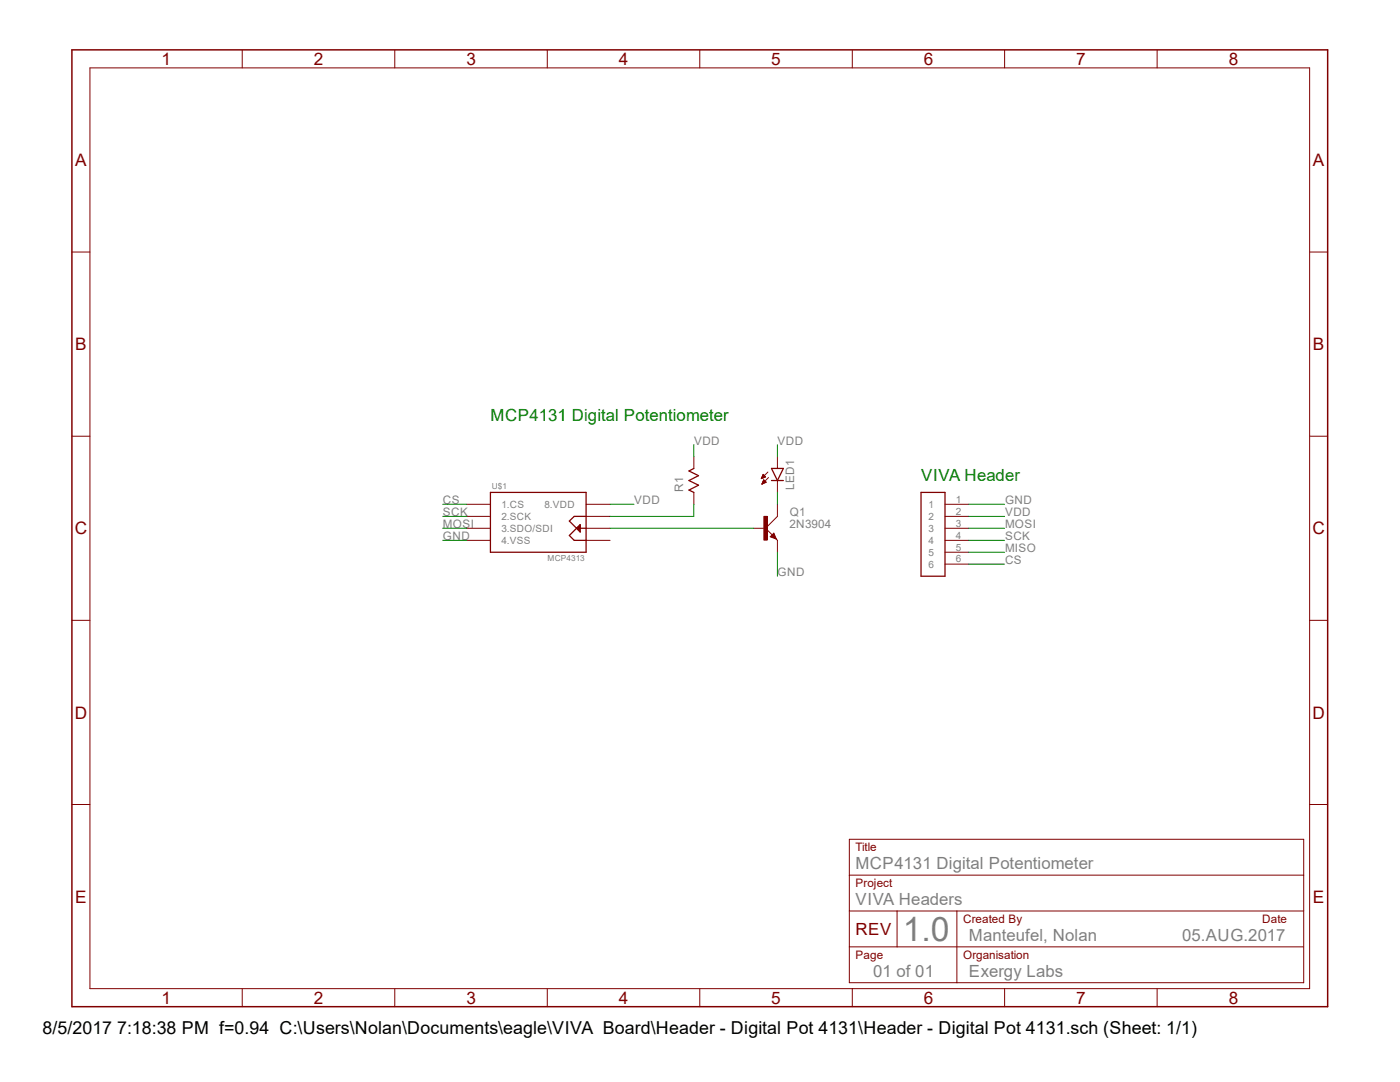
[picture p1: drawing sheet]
<?xml version="1.0" encoding="utf-8"?>
<!DOCTYPE eagle SYSTEM "eagle.dtd">
<eagle version="6.3">
<drawing>
<settings>
<setting alwaysvectorfont="no"/>
<setting verticaltext="up"/>
</settings>
<grid distance="0.1" unitdist="inch" unit="inch" style="lines" multiple="1" display="no" altdistance="0.01" altunitdist="inch" altunit="inch"/>
<schematic xreflabel="%F%N/%S.%C%R" xrefpart="/%S.%C%R">
<libraries>
<library name="nolan-utsa">
<symbols>
<symbol name="MCP4131">
<wire x1="-10.16" y1="7.62" x2="-10.16" y2="-5.08" width="0.254" layer="94"/>
<wire x1="-10.16" y1="-5.08" x2="10.16" y2="-5.08" width="0.254" layer="94"/>
<wire x1="10.16" y1="-5.08" x2="10.16" y2="-2.54" width="0.254" layer="94"/>
<wire x1="10.16" y1="-2.54" x2="10.16" y2="0" width="0.254" layer="94"/>
<wire x1="10.16" y1="0" x2="10.16" y2="2.54" width="0.254" layer="94"/>
<wire x1="10.16" y1="2.54" x2="10.16" y2="7.62" width="0.254" layer="94"/>
<wire x1="10.16" y1="7.62" x2="-10.16" y2="7.62" width="0.254" layer="94"/>
<pin name="1.CS" x="-15.24" y="5.08" visible="pin" length="middle"/>
<pin name="2.SCK" x="-15.24" y="2.54" visible="pin" length="middle"/>
<pin name="3.SDO/SDI" x="-15.24" y="0" visible="pin" length="middle"/>
<pin name="4.VSS" x="-15.24" y="-2.54" visible="pin" length="middle"/>
<pin name="5.P0A" x="15.24" y="-2.54" visible="off" length="middle" rot="R180"/>
<pin name="6.P0W" x="15.24" y="0" visible="off" length="middle" rot="R180"/>
<pin name="7.P0B" x="15.24" y="2.54" visible="off" length="middle" rot="R180"/>
<pin name="8.VDD" x="15.24" y="5.08" visible="pin" length="middle" rot="R180"/>
<text x="-9.906" y="8.382" size="1.27" layer="95">&gt;NAME</text>
<text x="9.906" y="-5.588" size="1.27" layer="96" rot="R180">MCP4313</text>
<wire x1="10.16" y1="2.54" x2="7.62" y2="2.54" width="0.254" layer="94"/>
<wire x1="7.62" y1="2.54" x2="6.604" y2="1.524" width="0.254" layer="94"/>
<wire x1="6.604" y1="1.524" x2="8.128" y2="0" width="0.254" layer="94"/>
<wire x1="8.128" y1="0" x2="6.604" y2="-1.524" width="0.254" layer="94"/>
<wire x1="6.604" y1="-1.524" x2="7.62" y2="-2.54" width="0.254" layer="94"/>
<wire x1="7.62" y1="-2.54" x2="10.16" y2="-2.54" width="0.254" layer="94"/>
<wire x1="10.16" y1="0" x2="8.128" y2="0" width="0.254" layer="94"/>
<polygon width="0.254" layer="94">
<vertex x="8.128" y="0"/>
<vertex x="8.89" y="0.762"/>
<vertex x="8.89" y="-0.762"/>
</polygon>
</symbol>
<symbol name="NPN">
<wire x1="2.54" y1="2.54" x2="0" y2="0" width="0.1524" layer="94"/>
<wire x1="0" y1="0" x2="2.032" y2="-2.032" width="0.1524" layer="94"/>
<wire x1="2.032" y1="-2.032" x2="2.286" y2="-2.286" width="0.1524" layer="94"/>
<wire x1="1.778" y1="-1.016" x2="2.286" y2="-2.286" width="0.1524" layer="94"/>
<wire x1="2.286" y1="-2.286" x2="2.54" y2="-2.54" width="0.1524" layer="94"/>
<wire x1="2.286" y1="-2.286" x2="1.016" y2="-1.778" width="0.1524" layer="94"/>
<wire x1="1.016" y1="-1.778" x2="1.778" y2="-1.016" width="0.1524" layer="94"/>
<wire x1="2.032" y1="-2.032" x2="1.778" y2="-1.27" width="0.254" layer="94"/>
<wire x1="1.778" y1="-1.27" x2="1.27" y2="-1.778" width="0.254" layer="94"/>
<wire x1="1.27" y1="-1.778" x2="2.032" y2="-2.032" width="0.254" layer="94"/>
<wire x1="1.524" y1="-1.778" x2="1.778" y2="-1.524" width="0.254" layer="94"/>
<text x="5.08" y="2.54" size="1.778" layer="95">&gt;NAME</text>
<text x="5.08" y="0" size="1.778" layer="96">&gt;VALUE</text>
<rectangle x1="-0.381" y1="-2.54" x2="0.381" y2="2.54" layer="94"/>
<pin name="B" x="-2.54" y="0" visible="off" length="short" direction="pas"/>
<pin name="E" x="2.54" y="-5.08" visible="off" length="short" direction="pas" rot="R90"/>
<pin name="C" x="2.54" y="5.08" visible="off" length="short" direction="pas" rot="R270"/>
</symbol>
<symbol name="LED">
<wire x1="1.27" y1="0" x2="0" y2="-2.54" width="0.254" layer="94"/>
<wire x1="0" y1="-2.54" x2="-1.27" y2="0" width="0.254" layer="94"/>
<wire x1="1.27" y1="-2.54" x2="0" y2="-2.54" width="0.254" layer="94"/>
<wire x1="0" y1="-2.54" x2="-1.27" y2="-2.54" width="0.254" layer="94"/>
<wire x1="1.27" y1="0" x2="0" y2="0" width="0.254" layer="94"/>
<wire x1="0" y1="0" x2="-1.27" y2="0" width="0.254" layer="94"/>
<wire x1="-2.032" y1="-0.762" x2="-3.429" y2="-2.159" width="0.1524" layer="94"/>
<wire x1="-1.905" y1="-1.905" x2="-3.302" y2="-3.302" width="0.1524" layer="94"/>
<text x="3.556" y="-4.572" size="1.778" layer="95" rot="R90">&gt;NAME</text>
<text x="5.715" y="-4.572" size="1.778" layer="96" rot="R90">&gt;VALUE</text>
<pin name="C" x="0" y="-5.08" visible="off" length="short" direction="pas" rot="R90"/>
<pin name="A" x="0" y="2.54" visible="off" length="short" direction="pas" rot="R270"/>
<polygon width="0.1524" layer="94">
<vertex x="-3.429" y="-2.159"/>
<vertex x="-3.048" y="-1.27"/>
<vertex x="-2.54" y="-1.778"/>
</polygon>
<polygon width="0.1524" layer="94">
<vertex x="-3.302" y="-3.302"/>
<vertex x="-2.921" y="-2.413"/>
<vertex x="-2.413" y="-2.921"/>
</polygon>
</symbol>
<symbol name="R">
<pin name="P$1" x="-5.08" y="0" visible="off" length="short"/>
<pin name="P$2" x="5.08" y="0" visible="off" length="short" rot="R180"/>
<wire x1="-2.54" y1="0" x2="-2.032" y2="1.016" width="0.254" layer="94"/>
<wire x1="-2.032" y1="1.016" x2="-1.016" y2="-1.016" width="0.254" layer="94"/>
<wire x1="-1.016" y1="-1.016" x2="0" y2="1.016" width="0.254" layer="94"/>
<wire x1="0" y1="1.016" x2="1.016" y2="-1.016" width="0.254" layer="94"/>
<wire x1="1.016" y1="-1.016" x2="2.032" y2="1.016" width="0.254" layer="94"/>
<wire x1="2.032" y1="1.016" x2="2.54" y2="0" width="0.254" layer="94"/>
<text x="-2.54" y="3.556" size="1.778" layer="95">&gt;Name</text>
<text x="-2.54" y="-5.08" size="1.778" layer="96">&gt;Value</text>
</symbol>
<symbol name="PINS_6">
<wire x1="0" y1="0" x2="0" y2="17.78" width="0.254" layer="94"/>
<wire x1="0" y1="17.78" x2="5.08" y2="17.78" width="0.254" layer="94"/>
<wire x1="5.08" y1="17.78" x2="5.08" y2="0" width="0.254" layer="94"/>
<wire x1="5.08" y1="0" x2="0" y2="0" width="0.254" layer="94"/>
<pin name="1" x="10.16" y="15.24" length="middle" rot="R180"/>
<pin name="2" x="10.16" y="12.7" length="middle" rot="R180"/>
<pin name="3" x="10.16" y="10.16" length="middle" rot="R180"/>
<pin name="4" x="10.16" y="7.62" length="middle" rot="R180"/>
<pin name="5" x="10.16" y="5.08" length="middle" rot="R180"/>
<pin name="6" x="10.16" y="2.54" length="middle" rot="R180"/>
</symbol>
</symbols>
<devicesets>
<deviceset name="MCP4131">
<gates>
<gate name="U1" symbol="MCP4131" x="0" y="0"/>
</gates>
<devices>
<device name="" package="DIL08">
<connects>
<connect gate="U1" pin="1.CS" pad="1"/>
<connect gate="U1" pin="2.SCK" pad="2"/>
<connect gate="U1" pin="3.SDO/SDI" pad="3"/>
<connect gate="U1" pin="4.VSS" pad="4"/>
<connect gate="U1" pin="5.P0A" pad="5"/>
<connect gate="U1" pin="6.P0W" pad="6"/>
<connect gate="U1" pin="7.P0B" pad="7"/>
<connect gate="U1" pin="8.VDD" pad="8"/>
</connects>
<technologies>
<technology name=""/>
</technologies>
</device>
</devices>
</deviceset>
<deviceset name="2N3904" prefix="Q">
<gates>
<gate name="Q1" symbol="NPN" x="0" y="0"/>
</gates>
<devices>
<device name="TO92" package="TO92D">
<connects>
<connect gate="Q1" pin="B" pad="B"/>
<connect gate="Q1" pin="C" pad="C"/>
<connect gate="Q1" pin="E" pad="E"/>
</connects>
<technologies>
<technology name=""/>
</technologies>
</device>
<device name="SOT23" package="SOT23">
<connects>
<connect gate="Q1" pin="B" pad="1"/>
<connect gate="Q1" pin="C" pad="3"/>
<connect gate="Q1" pin="E" pad="2"/>
</connects>
<technologies>
<technology name=""/>
</technologies>
</device>
<device name="TO92-EBC-OVAL" package="TO92-EBC-OVAL">
<connects>
<connect gate="Q1" pin="B" pad="B"/>
<connect gate="Q1" pin="C" pad="C"/>
<connect gate="Q1" pin="E" pad="E"/>
</connects>
<technologies>
<technology name=""/>
</technologies>
</device>
</devices>
</deviceset>
<deviceset name="LED" prefix="LED" uservalue="yes">
<gates>
<gate name="G$1" symbol="LED" x="0" y="0"/>
</gates>
<devices>
<device name="SMT1206" package="1206">
<connects>
<connect gate="G$1" pin="A" pad="A"/>
<connect gate="G$1" pin="C" pad="C"/>
</connects>
<technologies>
<technology name=""/>
</technologies>
</device>
<device name="LD260" package="LD260">
<connects>
<connect gate="G$1" pin="A" pad="A"/>
<connect gate="G$1" pin="C" pad="K"/>
</connects>
<technologies>
<technology name=""/>
</technologies>
</device>
<device name="SQR2X5" package="LED2X5">
<connects>
<connect gate="G$1" pin="A" pad="A"/>
<connect gate="G$1" pin="C" pad="K"/>
</connects>
<technologies>
<technology name=""/>
</technologies>
</device>
<device name="3MM" package="LED3MM">
<connects>
<connect gate="G$1" pin="A" pad="A"/>
<connect gate="G$1" pin="C" pad="K"/>
</connects>
<technologies>
<technology name=""/>
</technologies>
</device>
<device name="5MM" package="LED5MM">
<connects>
<connect gate="G$1" pin="A" pad="A"/>
<connect gate="G$1" pin="C" pad="K"/>
</connects>
<technologies>
<technology name=""/>
</technologies>
</device>
<device name="LSU260" package="LSU260">
<connects>
<connect gate="G$1" pin="A" pad="A"/>
<connect gate="G$1" pin="C" pad="K"/>
</connects>
<technologies>
<technology name=""/>
</technologies>
</device>
<device name="LZR181" package="LZR181">
<connects>
<connect gate="G$1" pin="A" pad="A"/>
<connect gate="G$1" pin="C" pad="K"/>
</connects>
<technologies>
<technology name=""/>
</technologies>
</device>
<device name="B152" package="Q62902-B152">
<connects>
<connect gate="G$1" pin="A" pad="A"/>
<connect gate="G$1" pin="C" pad="K"/>
</connects>
<technologies>
<technology name=""/>
</technologies>
</device>
<device name="B153" package="Q62902-B153">
<connects>
<connect gate="G$1" pin="A" pad="A"/>
<connect gate="G$1" pin="C" pad="K"/>
</connects>
<technologies>
<technology name=""/>
</technologies>
</device>
<device name="B155" package="Q62902-B155">
<connects>
<connect gate="G$1" pin="A" pad="A"/>
<connect gate="G$1" pin="C" pad="K"/>
</connects>
<technologies>
<technology name=""/>
</technologies>
</device>
<device name="B156" package="Q62902-B156">
<connects>
<connect gate="G$1" pin="A" pad="A"/>
<connect gate="G$1" pin="C" pad="K"/>
</connects>
<technologies>
<technology name=""/>
</technologies>
</device>
<device name="SFH480" package="SFH480">
<connects>
<connect gate="G$1" pin="A" pad="A"/>
<connect gate="G$1" pin="C" pad="K"/>
</connects>
<technologies>
<technology name=""/>
</technologies>
</device>
<device name="SFH482" package="SFH482">
<connects>
<connect gate="G$1" pin="A" pad="A"/>
<connect gate="G$1" pin="C" pad="K"/>
</connects>
<technologies>
<technology name=""/>
</technologies>
</device>
<device name="SQR5.7X3.2" package="U57X32">
<connects>
<connect gate="G$1" pin="A" pad="A"/>
<connect gate="G$1" pin="C" pad="K"/>
</connects>
<technologies>
<technology name=""/>
</technologies>
</device>
<device name="IRL80A" package="IRL80A">
<connects>
<connect gate="G$1" pin="A" pad="A"/>
<connect gate="G$1" pin="C" pad="K"/>
</connects>
<technologies>
<technology name=""/>
</technologies>
</device>
<device name="P-LCC-2" package="P-LCC-2">
<connects>
<connect gate="G$1" pin="A" pad="A"/>
<connect gate="G$1" pin="C" pad="C"/>
</connects>
<technologies>
<technology name=""/>
</technologies>
</device>
<device name="MINI-TOP" package="OSRAM-MINI-TOP-LED">
<connects>
<connect gate="G$1" pin="A" pad="A"/>
<connect gate="G$1" pin="C" pad="C"/>
</connects>
<technologies>
<technology name=""/>
</technologies>
</device>
<device name="SIDELED" package="OSRAM-SIDELED">
<connects>
<connect gate="G$1" pin="A" pad="A"/>
<connect gate="G$1" pin="C" pad="C"/>
</connects>
<technologies>
<technology name=""/>
</technologies>
</device>
<device name="SMART-LED" package="SMART-LED">
<connects>
<connect gate="G$1" pin="A" pad="A"/>
<connect gate="G$1" pin="C" pad="B"/>
</connects>
<technologies>
<technology name=""/>
</technologies>
</device>
<device name="P-LCC-2-BACK" package="P-LCC-2-TOPLED-RG">
<connects>
<connect gate="G$1" pin="A" pad="A"/>
<connect gate="G$1" pin="C" pad="C"/>
</connects>
<technologies>
<technology name=""/>
</technologies>
</device>
<device name="MICRO-SIDELED" package="MICRO-SIDELED">
<connects>
<connect gate="G$1" pin="A" pad="A"/>
<connect gate="G$1" pin="C" pad="C"/>
</connects>
<technologies>
<technology name=""/>
</technologies>
</device>
<device name="P-LCC-4" package="P-LCC-4">
<connects>
<connect gate="G$1" pin="A" pad="A"/>
<connect gate="G$1" pin="C" pad="C@4"/>
</connects>
<technologies>
<technology name=""/>
</technologies>
</device>
<device name="CHIP-LED0603" package="CHIP-LED0603">
<connects>
<connect gate="G$1" pin="A" pad="A"/>
<connect gate="G$1" pin="C" pad="C"/>
</connects>
<technologies>
<technology name=""/>
</technologies>
</device>
<device name="CHIP-LED0805" package="CHIP-LED0805">
<connects>
<connect gate="G$1" pin="A" pad="A"/>
<connect gate="G$1" pin="C" pad="C"/>
</connects>
<technologies>
<technology name=""/>
</technologies>
</device>
<device name="TOPLED-SANTANA" package="MINI-TOPLED-SANTANA">
<connects>
<connect gate="G$1" pin="A" pad="A"/>
<connect gate="G$1" pin="C" pad="C"/>
</connects>
<technologies>
<technology name=""/>
</technologies>
</device>
<device name="CHIPLED_0805" package="CHIPLED_0805">
<connects>
<connect gate="G$1" pin="A" pad="A"/>
<connect gate="G$1" pin="C" pad="C"/>
</connects>
<technologies>
<technology name=""/>
</technologies>
</device>
<device name="CHIPLED_1206" package="CHIPLED_1206">
<connects>
<connect gate="G$1" pin="A" pad="A"/>
<connect gate="G$1" pin="C" pad="C"/>
</connects>
<technologies>
<technology name=""/>
</technologies>
</device>
<device name="CHIPLED_0603" package="CHIPLED_0603">
<connects>
<connect gate="G$1" pin="A" pad="A"/>
<connect gate="G$1" pin="C" pad="C"/>
</connects>
<technologies>
<technology name=""/>
</technologies>
</device>
<device name="CHIPLED-0603-TTW" package="CHIPLED-0603-TTW">
<connects>
<connect gate="G$1" pin="A" pad="A@1"/>
<connect gate="G$1" pin="C" pad="C@1"/>
</connects>
<technologies>
<technology name=""/>
</technologies>
</device>
<device name="" package="SMARTLED-TTW">
<connects>
<connect gate="G$1" pin="A" pad="A@1"/>
<connect gate="G$1" pin="C" pad="C@1"/>
</connects>
<technologies>
<technology name=""/>
</technologies>
</device>
<device name="-LUMILED+" package="LUMILED+">
<connects>
<connect gate="G$1" pin="A" pad="2+"/>
<connect gate="G$1" pin="C" pad="4-"/>
</connects>
<technologies>
<technology name=""/>
</technologies>
</device>
<device name="-LUMILED" package="LUMILED">
<connects>
<connect gate="G$1" pin="A" pad="2+"/>
<connect gate="G$1" pin="C" pad="4-"/>
</connects>
<technologies>
<technology name=""/>
</technologies>
</device>
<device name="10MM" package="LED10MM">
<connects>
<connect gate="G$1" pin="A" pad="A"/>
<connect gate="G$1" pin="C" pad="K"/>
</connects>
<technologies>
<technology name=""/>
</technologies>
</device>
<device name="KA-3528ASYC" package="KA-3528ASYC">
<connects>
<connect gate="G$1" pin="A" pad="A"/>
<connect gate="G$1" pin="C" pad="C"/>
</connects>
<technologies>
<technology name=""/>
</technologies>
</device>
<device name="SML0805" package="SML0805">
<connects>
<connect gate="G$1" pin="A" pad="A"/>
<connect gate="G$1" pin="C" pad="C"/>
</connects>
<technologies>
<technology name=""/>
</technologies>
</device>
<device name="SML1206" package="SML1206">
<connects>
<connect gate="G$1" pin="A" pad="A"/>
<connect gate="G$1" pin="C" pad="C"/>
</connects>
<technologies>
<technology name=""/>
</technologies>
</device>
<device name="SML0603" package="SML0603">
<connects>
<connect gate="G$1" pin="A" pad="A"/>
<connect gate="G$1" pin="C" pad="C"/>
</connects>
<technologies>
<technology name=""/>
</technologies>
</device>
</devices>
</deviceset>
<deviceset name="R" prefix="0402">
<gates>
<gate name="G$1" symbol="R" x="0" y="0"/>
</gates>
<devices>
<device name="0402" package="R0402">
<connects>
<connect gate="G$1" pin="P$1" pad="1"/>
<connect gate="G$1" pin="P$2" pad="2"/>
</connects>
<technologies>
<technology name=""/>
</technologies>
</device>
<device name="0603" package="R0603">
<connects>
<connect gate="G$1" pin="P$1" pad="1"/>
<connect gate="G$1" pin="P$2" pad="2"/>
</connects>
<technologies>
<technology name=""/>
</technologies>
</device>
<device name="0805" package="R0805">
<connects>
<connect gate="G$1" pin="P$1" pad="1"/>
<connect gate="G$1" pin="P$2" pad="2"/>
</connects>
<technologies>
<technology name=""/>
</technologies>
</device>
<device name="0805W" package="R0805W">
<connects>
<connect gate="G$1" pin="P$1" pad="1"/>
<connect gate="G$1" pin="P$2" pad="2"/>
</connects>
<technologies>
<technology name=""/>
</technologies>
</device>
<device name="1005" package="R1005">
<connects>
<connect gate="G$1" pin="P$1" pad="1"/>
<connect gate="G$1" pin="P$2" pad="2"/>
</connects>
<technologies>
<technology name=""/>
</technologies>
</device>
<device name="2010W" package="R2010W">
<connects>
<connect gate="G$1" pin="P$1" pad="1"/>
<connect gate="G$1" pin="P$2" pad="2"/>
</connects>
<technologies>
<technology name=""/>
</technologies>
</device>
<device name="1206" package="R1206">
<connects>
<connect gate="G$1" pin="P$1" pad="1"/>
<connect gate="G$1" pin="P$2" pad="2"/>
</connects>
<technologies>
<technology name=""/>
</technologies>
</device>
<device name="1206W" package="R1206W">
<connects>
<connect gate="G$1" pin="P$1" pad="1"/>
<connect gate="G$1" pin="P$2" pad="2"/>
</connects>
<technologies>
<technology name=""/>
</technologies>
</device>
<device name="2010" package="R2010">
<connects>
<connect gate="G$1" pin="P$1" pad="1"/>
<connect gate="G$1" pin="P$2" pad="2"/>
</connects>
<technologies>
<technology name=""/>
</technologies>
</device>
<device name="2012" package="R2012">
<connects>
<connect gate="G$1" pin="P$1" pad="1"/>
<connect gate="G$1" pin="P$2" pad="2"/>
</connects>
<technologies>
<technology name=""/>
</technologies>
</device>
<device name="2012W" package="R2012W">
<connects>
<connect gate="G$1" pin="P$1" pad="1"/>
<connect gate="G$1" pin="P$2" pad="2"/>
</connects>
<technologies>
<technology name=""/>
</technologies>
</device>
<device name="2512" package="R2512">
<connects>
<connect gate="G$1" pin="P$1" pad="1"/>
<connect gate="G$1" pin="P$2" pad="2"/>
</connects>
<technologies>
<technology name=""/>
</technologies>
</device>
<device name="2512W" package="R2512W">
<connects>
<connect gate="G$1" pin="P$1" pad="1"/>
<connect gate="G$1" pin="P$2" pad="2"/>
</connects>
<technologies>
<technology name=""/>
</technologies>
</device>
<device name="3216" package="R3216">
<connects>
<connect gate="G$1" pin="P$1" pad="1"/>
<connect gate="G$1" pin="P$2" pad="2"/>
</connects>
<technologies>
<technology name=""/>
</technologies>
</device>
<device name="204-5" package="0204/5">
<connects>
<connect gate="G$1" pin="P$1" pad="1"/>
<connect gate="G$1" pin="P$2" pad="2"/>
</connects>
<technologies>
<technology name=""/>
</technologies>
</device>
<device name="204-7" package="0204/7">
<connects>
<connect gate="G$1" pin="P$1" pad="1"/>
<connect gate="G$1" pin="P$2" pad="2"/>
</connects>
<technologies>
<technology name=""/>
</technologies>
</device>
<device name="204-V" package="0204V">
<connects>
<connect gate="G$1" pin="P$1" pad="1"/>
<connect gate="G$1" pin="P$2" pad="2"/>
</connects>
<technologies>
<technology name=""/>
</technologies>
</device>
</devices>
</deviceset>
<deviceset name="PINS_6">
<gates>
<gate name="G$1" symbol="PINS_6" x="0" y="0"/>
</gates>
<devices>
<device name="SQUARE" package="PINS_6">
<connects>
<connect gate="G$1" pin="1" pad="1"/>
<connect gate="G$1" pin="2" pad="2"/>
<connect gate="G$1" pin="3" pad="3"/>
<connect gate="G$1" pin="4" pad="4"/>
<connect gate="G$1" pin="5" pad="5"/>
<connect gate="G$1" pin="6" pad="6"/>
</connects>
<technologies>
<technology name=""/>
</technologies>
</device>
<device name="ROUND" package="PINS_6-ROUND">
<connects>
<connect gate="G$1" pin="1" pad="1"/>
<connect gate="G$1" pin="2" pad="2"/>
<connect gate="G$1" pin="3" pad="3"/>
<connect gate="G$1" pin="4" pad="4"/>
<connect gate="G$1" pin="5" pad="5"/>
<connect gate="G$1" pin="6" pad="6"/>
</connects>
<technologies>
<technology name=""/>
</technologies>
</device>
</devices>
</deviceset>
</devicesets>
</library>
</libraries>
<attributes>
</attributes>
<variantdefs>
</variantdefs>
<classes>
<class number="0" name="default" width="0" drill="0">
</class>
</classes>
<parts>
<part name="U$1" library="nolan-utsa" deviceset="MCP4131" device=""/>
<part name="Q1" library="nolan-utsa" deviceset="2N3904" device="TO92-EBC-OVAL" value="2N3904"/>
<part name="LED1" library="nolan-utsa" deviceset="LED" device="5MM"/>
<part name="R1" library="nolan-utsa" deviceset="R" device="204-7"/>
<part name="U$2" library="nolan-utsa" deviceset="PINS_6" device="SQUARE"/>
</parts>
<sheets>
<sheet>
<plain>
<frame x1="0" y1="0" x2="266.7" y2="203.2" columns="8" rows="5" layer="94"/>
<text x="166.37" y="21.59" size="2.54" layer="97">VIVA Headers</text>
<text x="166.37" y="15.24" size="2.54" layer="94">REV</text>
<text x="176.53" y="13.97" size="5.08" layer="97">1.0</text>
<text x="189.23" y="17.78" size="1.778" layer="94">Created By</text>
<text x="189.23" y="10.16" size="1.778" layer="94">Organisation</text>
<text x="252.73" y="17.78" size="1.778" layer="94">Date</text>
<text x="190.5" y="13.97" size="2.54" layer="97">Manteufel, Nolan</text>
<text x="257.81" y="16.51" size="2.54" layer="97" rot="R180">05.AUG.2017</text>
<wire x1="261.62" y1="27.94" x2="165.1" y2="27.94" width="0.1524" layer="94"/>
<wire x1="165.1" y1="27.94" x2="165.1" y2="20.32" width="0.1524" layer="94"/>
<wire x1="165.1" y1="20.32" x2="175.26" y2="20.32" width="0.1524" layer="94"/>
<wire x1="175.26" y1="20.32" x2="187.96" y2="20.32" width="0.1524" layer="94"/>
<wire x1="165.1" y1="20.32" x2="165.1" y2="12.7" width="0.1524" layer="94"/>
<wire x1="165.1" y1="12.7" x2="165.1" y2="5.08" width="0.1524" layer="94"/>
<wire x1="165.1" y1="5.08" x2="187.96" y2="5.08" width="0.1524" layer="94"/>
<wire x1="187.96" y1="5.08" x2="261.62" y2="5.08" width="0.1524" layer="94"/>
<wire x1="165.1" y1="12.7" x2="175.26" y2="12.7" width="0.1524" layer="94"/>
<wire x1="175.26" y1="12.7" x2="261.62" y2="12.7" width="0.1524" layer="94"/>
<wire x1="187.96" y1="20.32" x2="187.96" y2="5.08" width="0.1524" layer="94"/>
<wire x1="261.62" y1="27.94" x2="261.62" y2="20.32" width="0.1524" layer="94"/>
<wire x1="261.62" y1="20.32" x2="261.62" y2="5.08" width="0.1524" layer="94"/>
<wire x1="187.96" y1="20.32" x2="261.62" y2="20.32" width="0.1524" layer="94"/>
<text x="166.37" y="10.16" size="1.778" layer="94">Page</text>
<text x="170.18" y="6.35" size="2.54" layer="97">01 of 01</text>
<text x="166.37" y="25.4" size="1.778" layer="94">Project</text>
<text x="166.37" y="29.21" size="2.54" layer="97">MCP4131 Digital Potentiometer</text>
<wire x1="261.62" y1="35.56" x2="165.1" y2="35.56" width="0.1524" layer="94"/>
<wire x1="165.1" y1="35.56" x2="165.1" y2="27.94" width="0.1524" layer="94"/>
<wire x1="261.62" y1="35.56" x2="261.62" y2="27.94" width="0.1524" layer="94"/>
<text x="166.37" y="33.02" size="1.778" layer="94">Title</text>
<text x="190.5" y="6.35" size="2.54" layer="97">Exergy Labs</text>
<wire x1="175.26" y1="20.32" x2="175.26" y2="12.7" width="0.1524" layer="94"/>
<text x="180.34" y="111.76" size="2.54" layer="91">VIVA Header</text>
<text x="88.9" y="124.46" size="2.54" layer="91">MCP4131 Digital Potentiometer</text>
</plain>
<instances>
<instance part="U$1" gate="U1" x="99.06" y="101.6"/>
<instance part="Q1" gate="Q1" x="147.32" y="101.6"/>
<instance part="LED1" gate="G$1" x="149.86" y="114.3"/>
<instance part="R1" gate="G$1" x="132.08" y="111.76" smashed="yes" rot="R90">
<attribute name="NAME" x="129.794" y="109.22" size="1.778" layer="95" rot="R90"/>
</instance>
<instance part="U$2" gate="G$1" x="180.34" y="91.44"/>
</instances>
<busses>
</busses>
<nets>
<net name="GND" class="0">
<segment>
<wire x1="190.5" y1="106.68" x2="198.12" y2="106.68" width="0.1524" layer="91"/>
<label x="198.12" y="106.68" size="1.778" layer="95"/>
<pinref part="U$2" gate="G$1" pin="1"/>
</segment>
<segment>
<pinref part="U$1" gate="U1" pin="4.VSS"/>
<wire x1="83.82" y1="99.06" x2="78.74" y2="99.06" width="0.1524" layer="91"/>
<label x="78.74" y="99.06" size="1.778" layer="95"/>
</segment>
<segment>
<pinref part="Q1" gate="Q1" pin="E"/>
<wire x1="149.86" y1="96.52" x2="149.86" y2="91.44" width="0.1524" layer="91"/>
<label x="149.86" y="91.44" size="1.778" layer="95"/>
</segment>
</net>
<net name="VDD" class="0">
<segment>
<wire x1="190.5" y1="104.14" x2="198.12" y2="104.14" width="0.1524" layer="91"/>
<label x="198.12" y="104.14" size="1.778" layer="95"/>
<pinref part="U$2" gate="G$1" pin="2"/>
</segment>
<segment>
<pinref part="LED1" gate="G$1" pin="A"/>
<wire x1="149.86" y1="116.84" x2="149.86" y2="119.38" width="0.1524" layer="91"/>
<label x="149.86" y="119.38" size="1.778" layer="95"/>
<wire x1="132.08" y1="116.84" x2="132.08" y2="119.38" width="0.1524" layer="91"/>
<label x="132.08" y="119.38" size="1.778" layer="95"/>
<pinref part="R1" gate="G$1" pin="P$2"/>
</segment>
<segment>
<pinref part="U$1" gate="U1" pin="8.VDD"/>
<wire x1="114.3" y1="106.68" x2="119.38" y2="106.68" width="0.1524" layer="91"/>
<label x="119.38" y="106.68" size="1.778" layer="95"/>
</segment>
</net>
<net name="MOSI" class="0">
<segment>
<wire x1="190.5" y1="101.6" x2="198.12" y2="101.6" width="0.1524" layer="91"/>
<label x="198.12" y="101.6" size="1.778" layer="95"/>
<pinref part="U$2" gate="G$1" pin="3"/>
</segment>
<segment>
<pinref part="U$1" gate="U1" pin="3.SDO/SDI"/>
<wire x1="83.82" y1="101.6" x2="78.74" y2="101.6" width="0.1524" layer="91"/>
<label x="78.74" y="101.6" size="1.778" layer="95"/>
</segment>
</net>
<net name="MISO" class="0">
<segment>
<pinref part="U$2" gate="G$1" pin="5"/>
<wire x1="190.5" y1="96.52" x2="198.12" y2="96.52" width="0.1524" layer="91"/>
<label x="198.12" y="96.52" size="1.778" layer="95"/>
</segment>
</net>
<net name="CS" class="0">
<segment>
<pinref part="U$1" gate="U1" pin="1.CS"/>
<wire x1="83.82" y1="106.68" x2="78.74" y2="106.68" width="0.1524" layer="91"/>
<label x="78.74" y="106.68" size="1.778" layer="95"/>
</segment>
<segment>
<pinref part="U$2" gate="G$1" pin="6"/>
<wire x1="190.5" y1="93.98" x2="198.12" y2="93.98" width="0.1524" layer="91"/>
<label x="198.12" y="93.98" size="1.778" layer="95"/>
</segment>
</net>
<net name="N$1" class="0">
<segment>
<pinref part="LED1" gate="G$1" pin="C"/>
<pinref part="Q1" gate="Q1" pin="C"/>
<wire x1="149.86" y1="109.22" x2="149.86" y2="106.68" width="0.1524" layer="91"/>
</segment>
</net>
<net name="SCK" class="0">
<segment>
<pinref part="U$1" gate="U1" pin="2.SCK"/>
<wire x1="83.82" y1="104.14" x2="78.74" y2="104.14" width="0.1524" layer="91"/>
<label x="78.74" y="104.14" size="1.778" layer="95"/>
</segment>
<segment>
<wire x1="190.5" y1="99.06" x2="198.12" y2="99.06" width="0.1524" layer="91"/>
<label x="198.12" y="99.06" size="1.778" layer="95"/>
<pinref part="U$2" gate="G$1" pin="4"/>
</segment>
</net>
<net name="N$9" class="0">
<segment>
<pinref part="R1" gate="G$1" pin="P$1"/>
<wire x1="132.08" y1="106.68" x2="132.08" y2="104.14" width="0.1524" layer="91"/>
<pinref part="U$1" gate="U1" pin="7.P0B"/>
<wire x1="114.3" y1="104.14" x2="132.08" y2="104.14" width="0.1524" layer="91"/>
</segment>
</net>
<net name="N$2" class="0">
<segment>
<pinref part="U$1" gate="U1" pin="6.P0W"/>
<pinref part="Q1" gate="Q1" pin="B"/>
<wire x1="114.3" y1="101.6" x2="144.78" y2="101.6" width="0.1524" layer="91"/>
</segment>
</net>
</nets>
</sheet>
</sheets>
</schematic>
</drawing>
</eagle>
